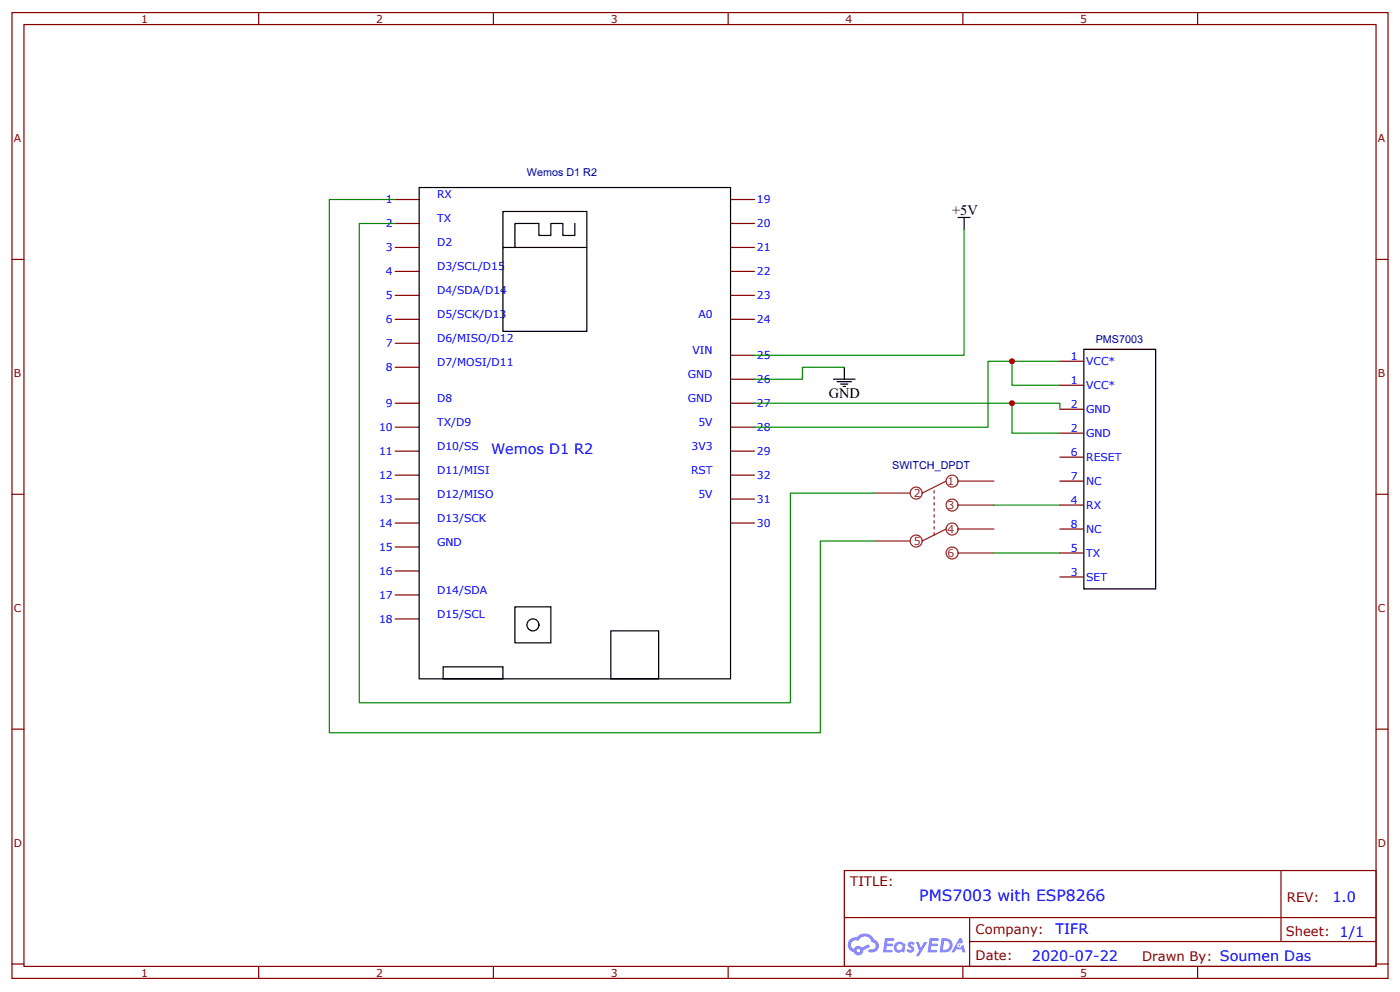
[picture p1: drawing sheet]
<svg xmlns="http://www.w3.org/2000/svg" width="412mm" height="292mm" viewBox="0 0 412 292" stroke-linecap="round" stroke-linejoin="round" font-family="sans-serif">
<!-- layer: Layer 1 -->
<g fill="none" stroke="#870000" stroke-width=".35">
<path d="M3.5 3.7h405.4v284.3h-405.4zM7.1 7.2h398.2v277.3h-398.2zM76.2 3.7v3.5M145.3 3.7v3.5M214.5 3.7v3.5M283.6 3.7v3.5M352.8 3.7v3.5M3.5 76.4h3.6M405.3 76.4h3.6M3.5 145.5h3.6M405.3 145.5h3.6M3.5 214.7h3.6"/>
<path d="M405.3 214.7h3.6M248.7 256.3h156.6v28.2h-156.6zM377.3 256.3v20.9M248.7 270.1h156.5M285.6 277.2h119.6M285.6 270.1v14.2M3.5 283.8h3.6M76.2 284.5v3.5M145.3 284.5v3.5M214.5 284.5v3.5M283.6 284.5v3.5M352.8 284.5v3.5"/>
<path d="M405.3 283.8h3.6"/>
</g>
<g fill="#5487ff">
<path d="M267.7 277.5a1.22 1.22 0 0 1 1.7 .2l-.4 .6a.47 .47 0 0 0-.3-.4 .47 .47 0 0 0-.5 .2l.1 .2a1.14 1.14 0 0 1 .8 1.8 1.14 1.14 0 0 1-1.9 0l-.2-.2 .5-.6 .7 .5a.29 .29 0 0 0 .3-.3 .29 .29 0 0 0-.2-.3 1.04 1.04 0 0 1-.6-1.7z"/>
<path d="M260.7 276.2h2.4l.3 .2-.2 .5-1.8 .1-.1 .8h1.5l.3 .4-.3 .4h-1.6l-.2 1.1h1.7l.2 .3-.2 .3-2.6 .1z"/>
<path d="M273.8 276.2h2.4l.3 .2-.1 .5-1.8 .1-.2 .8h1.6l.3 .4-.4 .4-1.6-.1-.1 1.1 1.7 .1 .2 .3-.2 .3-2.6 .1z"/>
<path d="M282.6 276.2h.7l.3 1.3-.6 .3a.69 .69 0 0 0-1 .3 .69 .69 0 0 0 .4 .9 .69 .69 0 0 0 .9-.6l.5-.2 .6 2.2h-.8l-.2-.9h-1.8l-.5 .9h-.8z"/>
<path d="M269.8 277.3h.8l.6 1.8 1.1-1.8h.9l-2.6 4.2h-.8l.9-1.5z"/>
<path d="M277.4 276.2l-.6 4.2h1.3a2.11 2.11 0 0 0 2.5-2.1 2.11 2.11 0 0 0-2.5-2.1zM278.1 277a1.39 1.39 0 0 1 1.7 1.4 1.39 1.39 0 0 1-1.8 1.2h-.3z"/>
<path d="M263.7 277.8a1.54 1.54 0 0 0-.1 2.2 1.54 1.54 0 0 0 2.2 .1l.6 .3 .3-2.3-.2-.3h-.4a1.49 1.49 0 0 0-2.4 0zM264 278.8a.94 .94 0 0 1 1.8 0 .94 .94 0 0 1-1.8 0z"/>
<path d="M250.4 276.6a2.18 2.18 0 0 0 1.1 3.7 1.44 1.44 0 0 0 1.6 .9 1.44 1.44 0 0 0 1.2-1.4l2-1.1-.5-.7-1.9 1a1.47 1.47 0 0 0-2.4 .4 1.39 1.39 0 0 1-.7-1.9 1.39 1.39 0 0 1 2-.5 2.12 2.12 0 0 1 2.2-1.3 2.12 2.12 0 0 1 1.9 1.7 1.14 1.14 0 0 1 1.1 1.4 1.14 1.14 0 0 1-1.7 .7 .43 .43 0 0 0-.5 .4 .43 .43 0 0 0 .4 .5 1.98 1.98 0 0 0 2.5-1.2 1.98 1.98 0 0 0-1.2-2.6 3.1 3.1 0 0 0-5.3-.6l-.9 .1zM252.3 279.9a.55 .55 0 0 1 1.1 0 .55 .55 0 0 1-1.1 0z"/>
<circle cx="282.6" cy="278.3" r=".26"/>
</g>
<g fill="none" stroke="#870000" stroke-width=".35">
<path d="M116.4 58.7h7.1M215.2 58.7h7M116.4 65.8h7.1M116.4 72.8h7.1M116.4 79.9h7.1M215.2 65.8h7M215.2 72.8h7M215.2 79.9h7M116.4 87h7.1M116.4 94h7.1M215.2 87h7M215.2 94h7"/>
<path d="M116.4 101.1h7.1M116.4 108.1h7.1M116.4 118.7h7.1M215.2 118.7h7M215.2 104.6h7M215.2 111.7h7M312.2 106.4h7.1M312.2 113.4h7.1M116.4 125.8h7.1M116.4 132.8h7.1M116.4 139.9h7.1M215.2 125.8h7"/>
<path d="M215.2 132.8h7M215.2 139.9h7M312.2 120.5h7.1M312.2 127.5h7.1M312.2 134.6h7.1M116.4 146.9h7.1M116.4 154h7.1M215.2 146.9h7M215.2 154h7M312.2 141.6h7.1M312.2 148.7h7.1M312.2 155.8h7.1"/>
<path d="M116.4 161h7.1M116.4 168.1h7.1M116.4 175.2h7.1M312.2 162.8h7.1M312.2 169.9h7.1M116.4 182.2h7.1"/>
</g>
<g fill="none" stroke="#000" stroke-width=".35">
<path d="M123.5 55.2h91.7v144.6h-91.7zM148.2 72.8h24.7M148.2 62.3h24.7v35.2h-24.7zM169.3 65.8v3.5h-3.5v-3.5h-3.5v3.5h-3.6v-3.5h-7v7M282.2 64h3.5M284 64v3.6M245.5 111.7h6.4M246.6 112.4h4.2M247.6 113.1h2.2M248.4 113.8h.7M248.7 108.1v3.6M319.3 102.8h21.1v70.6h-21.1z"/>
<path d="M151.7 178.7h10.6v10.6h-10.6zM130.5 196.3h17.7v3.5h-17.7zM179.9 185.7h14.1v14.1h-14.1z"/>
<circle cx="157" cy="184" r="1.76"/>
</g>
<path d="M116.4 58.7h-19.4v157h144.7v-56.4h15.8M116.4 65.8h-10.6v141.1h127v-61.7h24.7M284 67.6v37h-61.8M222.2 118.7h90v1.8M248.7 108.1h-12.3v3.6h-14.2M298.1 106.4v7h14.1M298.1 118.7v8.8h14.1M312.2 106.4h-21.2v19.4h-68.8M292.8 148.7h19.4M292.8 162.8h19.4" fill="none" stroke="#008700" stroke-width=".35"/>
<g fill="none" stroke="#8c2424" stroke-width=".35">
<path d="M257.5 145.2h10.6M257.5 159.3h10.6M275.2 144.5v.7M275.2 146.2v.7M275.2 148v.7M275.2 149.8v.7M275.2 151.5v.7M275.2 153.3v.7M275.2 155v.8M275.2 156.8v.7M278.7 155.8l-7.1 3.5M278.7 141.6l-7.1 3.6"/>
<path d="M282.2 141.6h10.6M282.2 148.7h10.6M282.2 155.8h10.6M282.2 162.8h10.6"/>
<circle cx="269.9" cy="159.3" r="1.76"/>
<circle cx="269.9" cy="145.2" r="1.76"/>
<circle cx="280.5" cy="155.8" r="1.76"/>
<circle cx="280.5" cy="148.7" r="1.76"/>
<circle cx="280.5" cy="141.6" r="1.76"/>
<circle cx="280.5" cy="162.8" r="1.76"/>
</g>
<g fill="#c00">
<circle cx="298.1" cy="118.7" r=".88"/>
<circle cx="298.1" cy="106.4" r=".88"/>
</g>
<text font-size="4.6" fill="#00f" x="270.8" y="265.3">PMS7003 with ESP8266</text>
<g font-size="4.2">
<text x="280.5" y="63.3">+5V</text>
<text x="244.1" y="117.3">GND</text>
</g>
<g font-size="4.2" fill="#00f">
<text x="144.6" y="133.6">Wemos D1 R2</text>
<text x="392.5" y="265.6">1.0</text>
<text x="310.9" y="275.1">TIFR</text>
<text x="304" y="282.9">2020-07-22</text>
</g>
<g font-size="3.9" fill="#800">
<text x="250.5" y="260.9">TITLE:</text>
<text x="379.1" y="265.6">REV:</text>
<text x="287.4" y="275.1">Company:</text>
<text x="378.7" y="275.7">Sheet: 1/1</text>
<text x="287.4" y="282.8">Date:</text>
<text x="336.4" y="282.8">Drawn By: Soumen Das</text>
</g>
<g font-size="3.2" fill="#800">
<text x="41.6" y="6.7">1</text>
<text x="110.8" y="6.7">2</text>
<text x="179.9" y="6.7">3</text>
<text x="249.1" y="6.7">4</text>
<text x="318.2" y="6.7">5</text>
<text x="4.1" y="41.8">A</text>
<text x="405.9" y="41.8">A</text>
<text x="4.1" y="110.9">B</text>
<text x="405.9" y="110.9">B</text>
<text x="4.1" y="180.1">C</text>
<text x="405.9" y="180.1">C</text>
<text x="4.1" y="249.2">D</text>
<text x="405.9" y="249.2">D</text>
<text x="41.6" y="287.5">1</text>
<text x="110.8" y="287.5">2</text>
<text x="179.9" y="287.5">3</text>
<text x="249.1" y="287.5">4</text>
<text x="318.2" y="287.5">5</text>
</g>
<g font-size="3.2" fill="#000080">
<text x="155.2" y="51.7">Wemos D1 R2</text>
<text x="322.8" y="101.1">PMS7003</text>
<text x="262.8" y="138.1">SWITCH_DPDT</text>
</g>
<g font-size="3.2" fill="#00f">
<text x="113.7" y="59.8">1</text>
<text x="128.8" y="58.4">RX</text>
<text x="223" y="59.8">19</text>
<text x="128.8" y="65.4">TX</text>
<text x="113.7" y="66.9">2</text>
<text x="223" y="66.9">20</text>
<text x="113.7" y="73.9">3</text>
<text x="128.8" y="72.5">D2</text>
<text x="223" y="73.9">21</text>
<text x="113.7" y="81">4</text>
<text x="128.8" y="79.6">D3/SCL/D15</text>
<text x="223" y="81">22</text>
<text x="113.7" y="88">5</text>
<text x="128.8" y="86.6">D4/SDA/D14</text>
<text x="223" y="88">23</text>
<text x="113.7" y="95.1">6</text>
<text x="128.8" y="93.7">D5/SCK/D13</text>
<text x="205.7" y="93.7">A0</text>
<text x="223" y="95.1">24</text>
<text x="128.8" y="100.7">D6/MISO/D12</text>
<text x="113.7" y="102.1">7</text>
<text x="128.8" y="107.8">D7/MOSI/D11</text>
<text x="204" y="104.2">VIN</text>
<text x="223" y="105.7">25</text>
<text x="315.5" y="106">1</text>
<text x="320" y="107.4">VCC*</text>
<text x="113.7" y="109.2">8</text>
<text x="202.6" y="111.3">GND</text>
<text x="223" y="112.7">26</text>
<text x="315.5" y="113.1">1</text>
<text x="113.7" y="119.8">9</text>
<text x="128.8" y="118.4">D8</text>
<text x="202.6" y="118.4">GND</text>
<text x="223" y="119.8">27</text>
<text x="320" y="114.5">VCC*</text>
<text x="128.8" y="125.4">TX/D9</text>
<text x="205.7" y="125.4">5V</text>
<text x="315.5" y="120.1">2</text>
<text x="320" y="121.5">GND</text>
<text x="111.7" y="126.8">10</text>
<text x="223" y="126.8">28</text>
<text x="315.5" y="127.2">2</text>
<text x="320" y="128.6">GND</text>
<text x="111.7" y="133.9">11</text>
<text x="128.8" y="132.5">D10/SS</text>
<text x="203.7" y="132.5">3V3</text>
<text x="223" y="133.9">29</text>
<text x="315.5" y="134.2">6</text>
<text x="320" y="135.6">RESET</text>
<text x="111.7" y="140.9">12</text>
<text x="128.8" y="139.5">D11/MISI</text>
<text x="203.6" y="139.5">RST</text>
<text x="223" y="140.9">32</text>
<text x="315.5" y="141.3">7</text>
<text x="320" y="142.7">NC</text>
<text x="111.7" y="148">13</text>
<text x="128.8" y="146.6">D12/MISO</text>
<text x="205.7" y="146.6">5V</text>
<text x="223" y="148">31</text>
<text x="315.5" y="148.3">4</text>
<text x="320" y="149.8">RX</text>
<text x="111.7" y="155">14</text>
<text x="128.8" y="153.6">D13/SCK</text>
<text x="223" y="155">30</text>
<text x="315.5" y="155.4">8</text>
<text x="128.8" y="160.7">GND</text>
<text x="320" y="156.8">NC</text>
<text x="111.7" y="162.1">15</text>
<text x="315.5" y="162.5">5</text>
<text x="320" y="163.9">TX</text>
<text x="111.7" y="169.2">16</text>
<text x="315.5" y="169.5">3</text>
<text x="320" y="170.9">SET</text>
<text x="111.7" y="176.2">17</text>
<text x="128.8" y="174.8">D14/SDA</text>
<text x="111.7" y="183.3">18</text>
<text x="128.8" y="181.9">D15/SCL</text>
</g>
<g font-size="3.2" fill="#8d2323">
<text x="279.1" y="142.7">1</text>
<text x="269.2" y="146.2">2</text>
<text x="279.1" y="149.8">3</text>
<text x="269.2" y="160.3">5</text>
<text x="279.1" y="156.8">4</text>
<text x="279.1" y="163.9">6</text>
</g>
</svg>
